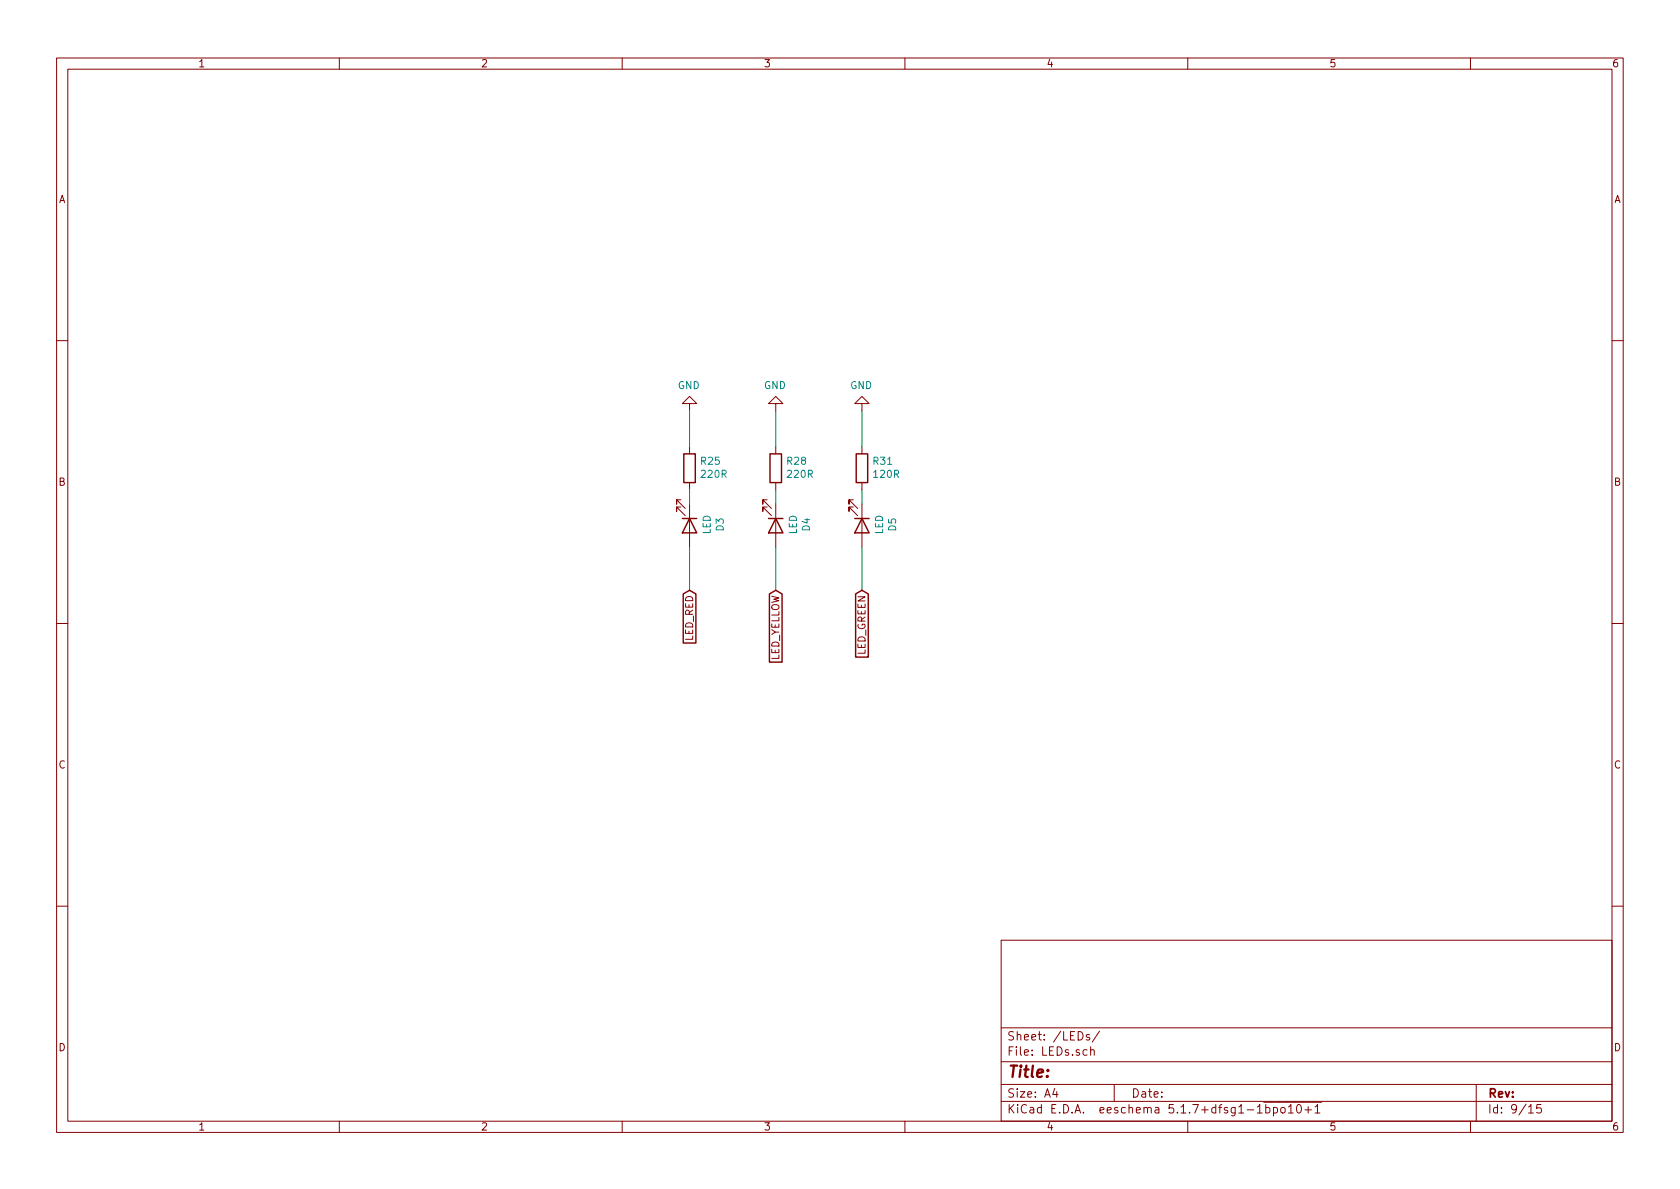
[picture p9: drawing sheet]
EESchema Schematic File Version 4
EELAYER 30 0
EELAYER END
$Descr A4 11693 8268
encoding utf-8
Sheet 13 15
Title ""
Date ""
Rev ""
Comp ""
Comment1 ""
Comment2 ""
Comment3 ""
Comment4 ""
$EndDescr
$Comp
L Device:LED D3
U 1 1
P 4800 3650
F 0 "D3" H 4793 3866 50  0000 C CNN
F 1 "LED" H 4793 3775 50  0000 C CNN
F 2 "LED_SMD:LED_0805_2012Metric_Pad1.15x1.40mm_HandSolder" H 4800 3650 50  0001 C CNN
F 3 "~" H 4800 3650 50  0001 C CNN
F 4 "C84256" H 4800 3650 50  0001 C CNN "LCSC"
	1    4800 3650
	0    1    1    0   
$EndComp
$Comp
L Device:LED D4
U 1 1
P 5400 3650
F 0 "D4" H 5393 3866 50  0000 C CNN
F 1 "LED" H 5393 3775 50  0000 C CNN
F 2 "LED_SMD:LED_0805_2012Metric_Pad1.15x1.40mm_HandSolder" H 5400 3650 50  0001 C CNN
F 3 "~" H 5400 3650 50  0001 C CNN
F 4 "C2296" H 5400 3650 50  0001 C CNN "LCSC"
	1    5400 3650
	0    1    1    0   
$EndComp
$Comp
L Device:LED D5
U 1 1
P 6000 3650
F 0 "D5" H 5993 3866 50  0000 C CNN
F 1 "LED" H 5993 3775 50  0000 C CNN
F 2 "LED_SMD:LED_0805_2012Metric_Pad1.15x1.40mm_HandSolder" H 6000 3650 50  0001 C CNN
F 3 "~" H 6000 3650 50  0001 C CNN
F 4 "C2297" H 6000 3650 50  0001 C CNN "LCSC"
	1    6000 3650
	0    1    1    0   
$EndComp
$Comp
L Device:R R?
U 1 1
P 4800 3250
AR Path="/603632C9/60399B8F" Ref="R?"  Part="1" 
AR Path="/6036720E/60399B8F" Ref="R25"  Part="1" 
F 0 "R25" H 4730 3204 50  0000 R CNN
F 1 "220R" H 4730 3295 50  0000 R CNN
F 2 "Resistor_SMD:R_0603_1608Metric_Pad0.98x0.95mm_HandSolder" V 4730 3250 50  0001 C CNN
F 3 "~" H 4800 3250 50  0001 C CNN
F 4 "C22962" H 4800 3250 50  0001 C CNN "LCSC"
	1    4800 3250
	-1   0    0    1   
$EndComp
Wire Wire Line
	4800 3400 4800 3500
$Comp
L Device:R R?
U 1 1
P 5400 3250
AR Path="/603632C9/6039D17A" Ref="R?"  Part="1" 
AR Path="/6036720E/6039D17A" Ref="R28"  Part="1" 
F 0 "R28" H 5330 3204 50  0000 R CNN
F 1 "220R" H 5330 3295 50  0000 R CNN
F 2 "Resistor_SMD:R_0603_1608Metric_Pad0.98x0.95mm_HandSolder" V 5330 3250 50  0001 C CNN
F 3 "~" H 5400 3250 50  0001 C CNN
F 4 "C22962" H 5400 3250 50  0001 C CNN "LCSC"
	1    5400 3250
	-1   0    0    1   
$EndComp
Wire Wire Line
	5400 3400 5400 3500
$Comp
L Device:R R?
U 1 1
P 6000 3250
AR Path="/603632C9/6039DCC9" Ref="R?"  Part="1" 
AR Path="/6036720E/6039DCC9" Ref="R31"  Part="1" 
F 0 "R31" H 5930 3204 50  0000 R CNN
F 1 "120R" H 5930 3295 50  0000 R CNN
F 2 "Resistor_SMD:R_0603_1608Metric_Pad0.98x0.95mm_HandSolder" V 5930 3250 50  0001 C CNN
F 3 "~" H 6000 3250 50  0001 C CNN
F 4 "C22787" H 6000 3250 50  0001 C CNN "LCSC"
	1    6000 3250
	-1   0    0    1   
$EndComp
Wire Wire Line
	6000 3400 6000 3500
Text GLabel 4800 4100 3    50   Input ~ 0
LED_RED
Text GLabel 5400 4100 3    50   Input ~ 0
LED_YELLOW
Text GLabel 6000 4100 3    50   Input ~ 0
LED_GREEN
Wire Wire Line
	5400 3800 5400 4100
Wire Wire Line
	6000 3800 6000 4100
Wire Wire Line
	4800 3800 4800 4100
Wire Wire Line
	6000 3100 6000 2850
Wire Wire Line
	5400 3100 5400 2850
Wire Wire Line
	4800 3100 4800 2850
$Comp
L power:GND #PWR0121
U 1 1
P 4800 2850
F 0 "#PWR0121" H 4800 2600 50  0001 C CNN
F 1 "GND" H 4805 2677 50  0000 C CNN
F 2 "" H 4800 2850 50  0001 C CNN
F 3 "" H 4800 2850 50  0001 C CNN
	1    4800 2850
	-1   0    0    1   
$EndComp
$Comp
L power:GND #PWR0122
U 1 1
P 5400 2850
F 0 "#PWR0122" H 5400 2600 50  0001 C CNN
F 1 "GND" H 5405 2677 50  0000 C CNN
F 2 "" H 5400 2850 50  0001 C CNN
F 3 "" H 5400 2850 50  0001 C CNN
	1    5400 2850
	-1   0    0    1   
$EndComp
$Comp
L power:GND #PWR0123
U 1 1
P 6000 2850
F 0 "#PWR0123" H 6000 2600 50  0001 C CNN
F 1 "GND" H 6005 2677 50  0000 C CNN
F 2 "" H 6000 2850 50  0001 C CNN
F 3 "" H 6000 2850 50  0001 C CNN
	1    6000 2850
	-1   0    0    1   
$EndComp
$EndSCHEMATC
